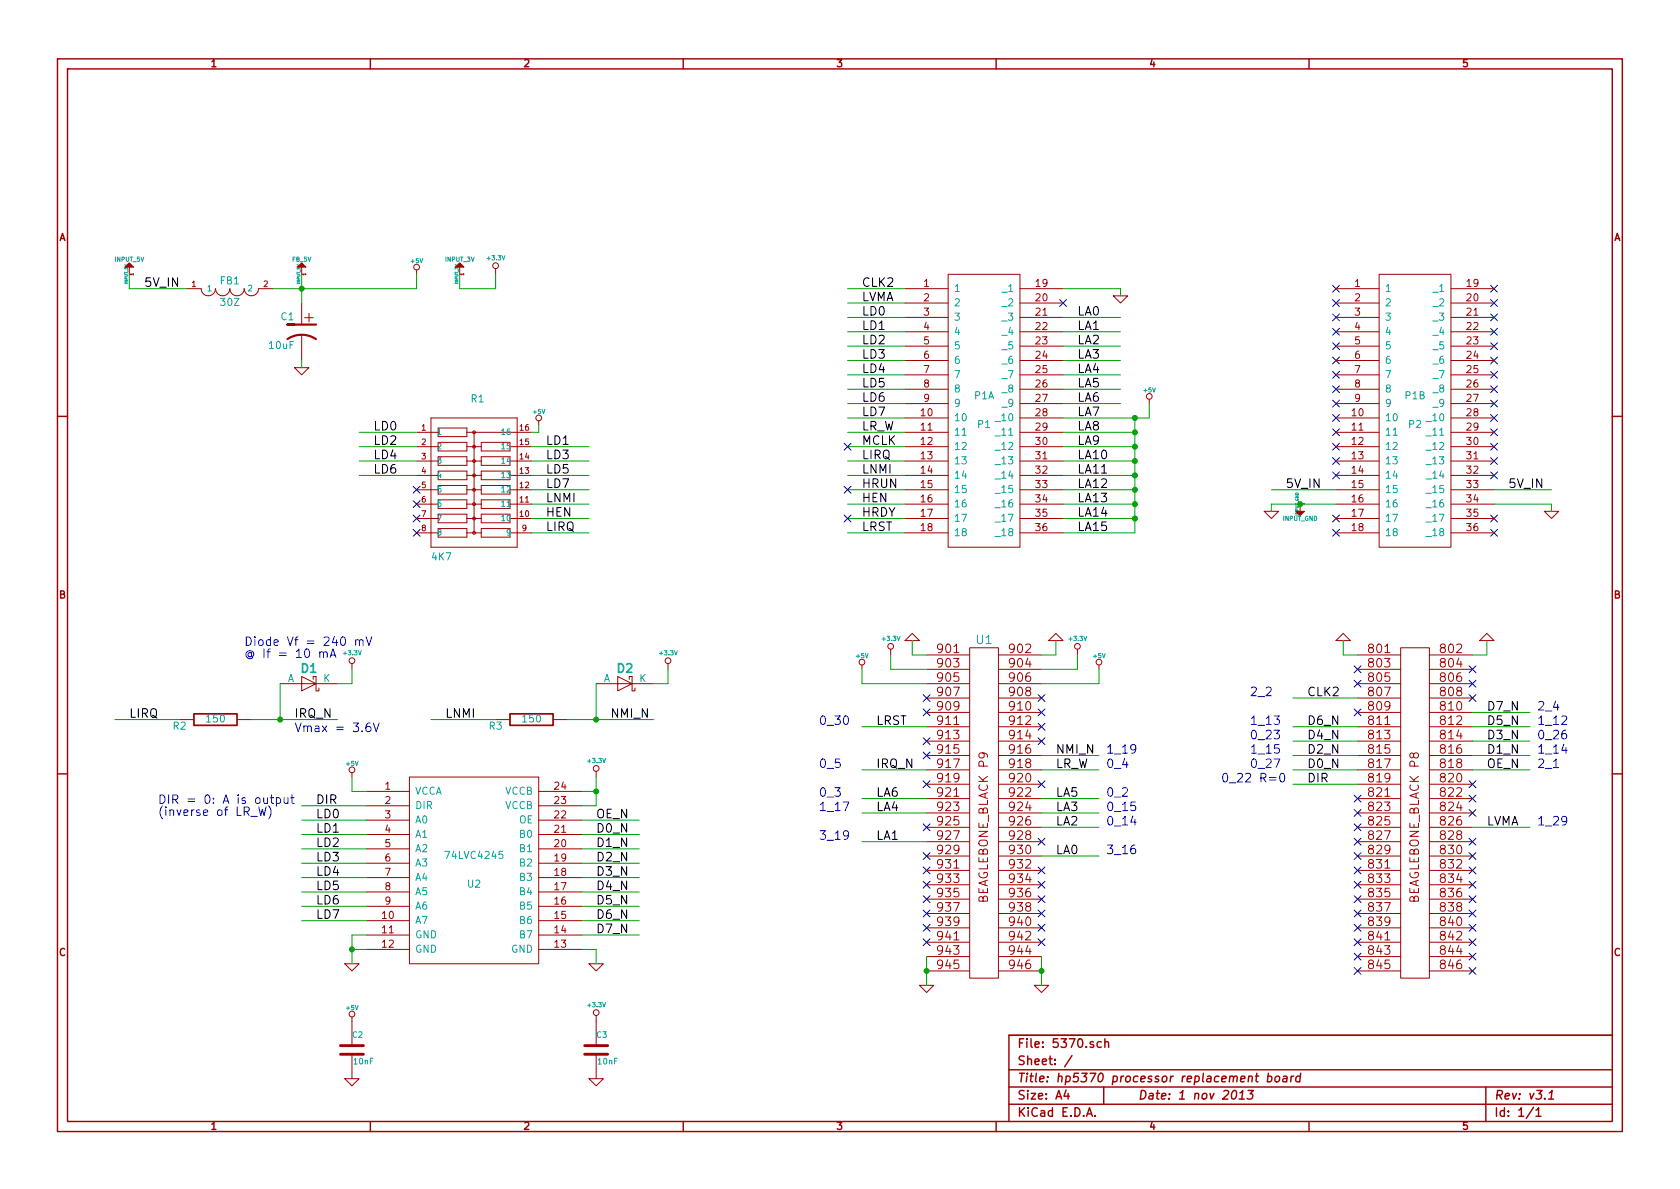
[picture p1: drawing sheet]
EESchema Schematic File Version 2  date Friday, November 01, 2013 02:17:13 PM
LIBS:5370
LIBS:5370-cache
EELAYER 27 0
EELAYER END
$Descr A4 11693 8268
encoding utf-8
Sheet 1 1
Title "hp5370 processor replacement board"
Date "1 nov 2013"
Rev "v3.1"
Comp ""
Comment1 ""
Comment2 ""
Comment3 ""
Comment4 ""
$EndDescr
NoConn ~ 10400 2700
NoConn ~ 10400 2600
Text Label 10500 3400 0    60   ~ 0
5V_IN
Text Label 8950 3400 0    60   ~ 0
5V_IN
Text Label 1250 2000 2    60   ~ 0
5V_IN
$Comp
L INPUT_5V #INPUT_5V2
U 1 1
P 2100 1900
F 0 "#INPUT_5V2" H 2100 2030 20  0001 C CNN
F 1 "FB_5V" H 2100 2000 30  0000 C CNN
F 2 "" H 2100 1900 60  0001 C CNN
F 3 "" H 2100 1900 60  0001 C CNN
	1    2100 1900
	1    0    0    -1  
$EndComp
$Comp
L +5V #PWR01
U 1 1
P 2900 1900
F 0 "#PWR01" H 2900 1990 20  0001 C CNN
F 1 "+5V" H 2900 1990 30  0000 C CNN
F 2 "" H 2900 1900 60  0001 C CNN
F 3 "" H 2900 1900 60  0001 C CNN
	1    2900 1900
	1    0    0    -1  
$EndComp
$Comp
L INPUT_5V #INPUT_5V1
U 1 1
P 900 1900
F 0 "#INPUT_5V1" H 900 2030 20  0001 C CNN
F 1 "INPUT_5V" H 900 2000 30  0000 C CNN
F 2 "" H 900 1900 60  0001 C CNN
F 3 "" H 900 1900 60  0001 C CNN
	1    900  1900
	1    0    0    -1  
$EndComp
$Comp
L GND #PWR02
U 1 1
P 2100 2550
F 0 "#PWR02" H 2100 2550 30  0001 C CNN
F 1 "GND" H 2100 2480 30  0001 C CNN
F 2 "" H 2100 2550 60  0001 C CNN
F 3 "" H 2100 2550 60  0001 C CNN
	1    2100 2550
	1    0    0    -1  
$EndComp
$Comp
L CP1 C1
U 1 1
P 2100 2300
F 0 "C1" H 2150 2400 50  0000 L CNN
F 1 "10uF" H 2150 2200 50  0000 L CNN
F 2 "5370-SM1206-POL" H 2100 2300 60  0001 C CNN
F 3 "" H 2100 2300 60  0001 C CNN
	1    2100 2300
	-1   0    0    -1  
$EndComp
$Comp
L FERRITE-BEADB FB1
U 1 1
P 1600 2000
F 0 "FB1" V 1550 2000 50  0000 C CNN
F 1 "30Z" V 1700 2000 50  0000 C CNN
F 2 "5370-SM0805" H 1600 2150 50  0001 C CNN
F 3 "" H 1600 2000 60  0001 C CNN
	1    1600 2000
	0    -1   1    0   
$EndComp
$Comp
L +5V #PWR03
U 1 1
P 3750 2950
F 0 "#PWR03" H 3750 3040 20  0001 C CNN
F 1 "+5V" H 3750 3040 30  0000 C CNN
F 2 "" H 3750 2950 60  0001 C CNN
F 3 "" H 3750 2950 60  0001 C CNN
	1    3750 2950
	1    0    0    -1  
$EndComp
$Comp
L INPUT_GND #INPUT_GND1
U 1 1
P 9050 3500
F 0 "#INPUT_GND1" H 9050 3630 20  0001 C CNN
F 1 "INPUT_GND" H 9050 3600 30  0000 C CNN
F 2 "" H 9050 3500 60  0001 C CNN
F 3 "" H 9050 3500 60  0001 C CNN
	1    9050 3500
	1    0    0    1   
$EndComp
Text Label 2600 3100 0    60   ~ 0
LD2
Text Label 2600 3200 0    60   ~ 0
LD4
Text Label 3800 3200 0    60   ~ 0
LD3
Text Label 2600 3300 0    60   ~ 0
LD6
Text Label 3800 3300 0    60   ~ 0
LD5
Text Label 3800 3400 0    60   ~ 0
LD7
Text Label 3800 3500 0    60   ~ 0
LNMI
Text Label 3800 3600 0    60   ~ 0
HEN
Text Label 3800 3700 0    60   ~ 0
LIRQ
$Comp
L 4816P-T02 R1
U 1 1
P 3300 3400
F 0 "R1" H 3275 4000 50  0000 L BNN
F 1 "4K7" H 3000 2900 50  0000 L BNN
F 2 "5370-BOURNS-4816P" H 3300 3550 50  0001 C CNN
F 3 "" H 3300 3400 60  0001 C CNN
	1    3300 3400
	1    0    0    -1  
$EndComp
$Comp
L GND #PWR04
U 1 1
P 10800 3550
F 0 "#PWR04" H 10800 3550 30  0001 C CNN
F 1 "GND" H 10800 3480 30  0001 C CNN
F 2 "" H 10800 3550 60  0001 C CNN
F 3 "" H 10800 3550 60  0001 C CNN
	1    10800 3550
	1    0    0    -1  
$EndComp
$Comp
L GND #PWR05
U 1 1
P 8850 3550
F 0 "#PWR05" H 8850 3550 30  0001 C CNN
F 1 "GND" H 8850 3480 30  0001 C CNN
F 2 "" H 8850 3550 60  0001 C CNN
F 3 "" H 8850 3550 60  0001 C CNN
	1    8850 3550
	1    0    0    -1  
$EndComp
$Comp
L GND #PWR06
U 1 1
P 7800 2050
F 0 "#PWR06" H 7800 2050 30  0001 C CNN
F 1 "GND" H 7800 1980 30  0001 C CNN
F 2 "" H 7800 2050 60  0001 C CNN
F 3 "" H 7800 2050 60  0001 C CNN
	1    7800 2050
	1    0    0    -1  
$EndComp
$Comp
L +5V #PWR07
U 1 1
P 8000 2800
F 0 "#PWR07" H 8000 2890 20  0001 C CNN
F 1 "+5V" H 8000 2890 30  0000 C CNN
F 2 "" H 8000 2800 60  0001 C CNN
F 3 "" H 8000 2800 60  0001 C CNN
	1    8000 2800
	1    0    0    -1  
$EndComp
NoConn ~ 10400 2500
NoConn ~ 10400 2400
NoConn ~ 10400 2300
NoConn ~ 10400 2200
NoConn ~ 10400 2100
NoConn ~ 10400 2000
NoConn ~ 10400 2800
NoConn ~ 9300 3700
NoConn ~ 9300 3600
NoConn ~ 10400 3700
NoConn ~ 10400 3600
NoConn ~ 10400 3300
NoConn ~ 10400 3200
NoConn ~ 10400 3100
NoConn ~ 10400 3000
NoConn ~ 10400 2900
NoConn ~ 9300 3300
NoConn ~ 9300 3200
NoConn ~ 9300 3100
NoConn ~ 9300 3000
NoConn ~ 9300 2900
NoConn ~ 9300 2800
NoConn ~ 9300 2700
NoConn ~ 9300 2600
NoConn ~ 9300 2500
NoConn ~ 9300 2400
NoConn ~ 9300 2300
NoConn ~ 9300 2200
NoConn ~ 9300 2100
NoConn ~ 9300 2000
Text Label 6000 2000 0    60   ~ 0
CLK2
Text Label 6000 2100 0    60   ~ 0
LVMA
Text Label 6000 3700 0    60   ~ 0
LRST
Text Label 6000 3600 0    60   ~ 0
HRDY
Text Label 6000 3500 0    60   ~ 0
HEN
Text Label 6000 3400 0    60   ~ 0
HRUN
Text Label 6000 3300 0    60   ~ 0
LNMI
Text Label 6000 3200 0    60   ~ 0
LIRQ
Text Label 6000 3100 0    60   ~ 0
MCLK
Text Label 6000 3000 0    60   ~ 0
LR_W
Text Label 6000 2900 0    60   ~ 0
LD7
Text Label 6000 2800 0    60   ~ 0
LD6
Text Label 6000 2700 0    60   ~ 0
LD5
Text Label 6000 2600 0    60   ~ 0
LD4
Text Label 6000 2500 0    60   ~ 0
LD3
Text Label 6000 2400 0    60   ~ 0
LD2
Text Label 6000 2300 0    60   ~ 0
LD1
Text Label 6000 2200 0    60   ~ 0
LD0
NoConn ~ 7400 2100
Text Label 7500 3700 0    60   ~ 0
LA15
Text Label 7500 3600 0    60   ~ 0
LA14
Text Label 7500 3500 0    60   ~ 0
LA13
Text Label 7500 3400 0    60   ~ 0
LA12
Text Label 7500 3300 0    60   ~ 0
LA11
Text Label 7500 3200 0    60   ~ 0
LA10
Text Label 7500 3100 0    60   ~ 0
LA9
Text Label 7500 3000 0    60   ~ 0
LA8
Text Label 7500 2900 0    60   ~ 0
LA7
Text Label 7500 2800 0    60   ~ 0
LA6
Text Label 7500 2700 0    60   ~ 0
LA5
Text Label 7500 2600 0    60   ~ 0
LA4
Text Label 7500 2500 0    60   ~ 0
LA3
Text Label 7500 2400 0    60   ~ 0
LA2
Text Label 7500 2300 0    60   ~ 0
LA1
Text Label 7500 2200 0    60   ~ 0
LA0
$Comp
L 18X2 P2
U 1 1
P 9850 2850
F 0 "P2" H 9850 2750 50  0000 C CNN
F 1 "P1B" H 9850 2950 50  0000 C CNN
F 2 "5370-CARD-EDGE-18" H 9850 2850 60  0001 C CNN
F 3 "" H 9850 2850 60  0001 C CNN
	1    9850 2850
	1    0    0    -1  
$EndComp
$Comp
L 18X2 P1
U 1 1
P 6850 2850
F 0 "P1" H 6850 2750 50  0000 C CNN
F 1 "P1A" H 6850 2950 50  0000 C CNN
F 2 "5370-CARD-EDGE-18" H 6850 2850 60  0001 C CNN
F 3 "" H 6850 2850 60  0001 C CNN
	1    6850 2850
	1    0    0    -1  
$EndComp
$Comp
L BEAGLEBONE_BLACK U1
U 1 1
P 6850 5750
F 0 "U1" H 6850 7050 60  0000 C CNN
F 1 "BEAGLEBONE_BLACK" H 9850 7050 50  0001 C CNN
F 2 "5370-BEAGLEBONE_BLACK" H 6850 5750 60  0001 C CNN
F 3 "" H 6850 5750 60  0001 C CNN
	1    6850 5750
	1    0    0    -1  
$EndComp
$Comp
L 74LVC4245 U2
U 1 1
P 3300 6050
F 0 "U2" H 3300 5950 50  0000 C CNN
F 1 "74LVC4245" H 3300 6150 50  0000 C CNN
F 2 "5370-SO24" H 3300 6050 60  0001 C CNN
F 3 "" H 3300 6050 60  0000 C CNN
	1    3300 6050
	1    0    0    -1  
$EndComp
Text Label 4150 6400 0    60   ~ 0
D6_N
Text Label 2200 6300 0    60   ~ 0
LD6
Text Label 7350 5250 0    60   ~ 0
NMI_N
Text Label 4150 6500 0    60   ~ 0
D7_N
Text Label 2200 6400 0    60   ~ 0
LD7
Text Label 4150 6200 0    60   ~ 0
D4_N
Text Label 2200 6100 0    60   ~ 0
LD4
Text Label 6100 5650 0    60   ~ 0
LA4
Text Label 4150 6300 0    60   ~ 0
D5_N
Text Label 2200 6200 0    60   ~ 0
LD5
Text Label 2200 5600 0    60   ~ 0
DIR
Text Label 2200 5700 0    60   ~ 0
LD0
Text Label 2200 5800 0    60   ~ 0
LD1
Text Label 2200 5900 0    60   ~ 0
LD2
Text Label 2200 6000 0    60   ~ 0
LD3
Text Label 4150 5700 0    60   ~ 0
OE_N
Text Label 4150 5800 0    60   ~ 0
D0_N
Text Label 4150 5900 0    60   ~ 0
D1_N
Text Label 4150 6000 0    60   ~ 0
D2_N
Text Label 4150 6100 0    60   ~ 0
D3_N
Text Label 10350 5050 0    60   ~ 0
D5_N
Text Label 9100 5050 0    60   ~ 0
D6_N
Text Label 10350 5750 0    60   ~ 0
LVMA
Text Label 9100 5250 0    60   ~ 0
D2_N
Text Label 9100 4850 0    60   ~ 0
CLK2
Text Label 10350 5250 0    60   ~ 0
D1_N
$Comp
L R R2
U 1 1
P 1500 5000
F 0 "R2" V 1550 4750 50  0000 C CNN
F 1 "150" V 1500 5000 50  0000 C CNN
F 2 "5370-SM0805" H 1500 5000 60  0001 C CNN
F 3 "" H 1500 5000 60  0001 C CNN
	1    1500 5000
	0    1    1    0   
$EndComp
$Comp
L DIODE_SCHOTTKY D1
U 1 1
P 2150 4750
F 0 "D1" H 2150 4850 60  0000 C CNB
F 1 "DIODE_SCHOTTKY" H 2150 4650 60  0001 C CNN
F 2 "5370-SOD-323" H 2150 4575 30  0001 C CNN
F 3 "" H 2150 4750 60  0000 C CNN
	1    2150 4750
	1    0    0    -1  
$EndComp
Text Label 2050 5000 0    60   ~ 0
IRQ_N
Text Label 900  5000 0    60   ~ 0
LIRQ
$Comp
L R R3
U 1 1
P 3700 5000
F 0 "R3" V 3750 4750 50  0000 C CNN
F 1 "150" V 3700 5000 50  0000 C CNN
F 2 "5370-SM0805" H 3700 5000 60  0001 C CNN
F 3 "" H 3700 5000 60  0001 C CNN
	1    3700 5000
	0    1    1    0   
$EndComp
$Comp
L DIODE_SCHOTTKY D2
U 1 1
P 4350 4750
F 0 "D2" H 4350 4850 60  0000 C CNB
F 1 "DIODE_SCHOTTKY" H 4350 4650 60  0001 C CNN
F 2 "5370-SOD-323" H 4350 4575 30  0001 C CNN
F 3 "" H 4350 4750 60  0000 C CNN
	1    4350 4750
	1    0    0    -1  
$EndComp
Text Label 4250 5000 0    60   ~ 0
NMI_N
Text Label 3100 5000 0    60   ~ 0
LNMI
$Comp
L +3.3V #PWR08
U 1 1
P 4650 4650
F 0 "#PWR08" H 4650 4610 30  0001 C CNN
F 1 "+3.3V" H 4650 4760 30  0000 C CNN
F 2 "" H 4650 4650 60  0001 C CNN
F 3 "" H 4650 4650 60  0001 C CNN
	1    4650 4650
	1    0    0    -1  
$EndComp
$Comp
L +3.3V #PWR09
U 1 1
P 2450 4650
F 0 "#PWR09" H 2450 4610 30  0001 C CNN
F 1 "+3.3V" H 2450 4760 30  0000 C CNN
F 2 "" H 2450 4650 60  0001 C CNN
F 3 "" H 2450 4650 60  0001 C CNN
	1    2450 4650
	1    0    0    -1  
$EndComp
$Comp
L +3.3V #PWR010
U 1 1
P 4150 5400
F 0 "#PWR010" H 4150 5360 30  0001 C CNN
F 1 "+3.3V" H 4150 5510 30  0000 C CNN
F 2 "" H 4150 5400 60  0001 C CNN
F 3 "" H 4150 5400 60  0001 C CNN
	1    4150 5400
	1    0    0    -1  
$EndComp
$Comp
L +5V #PWR011
U 1 1
P 2450 5400
F 0 "#PWR011" H 2450 5490 20  0001 C CNN
F 1 "+5V" H 2450 5490 30  0000 C CNN
F 2 "" H 2450 5400 60  0001 C CNN
F 3 "" H 2450 5400 60  0001 C CNN
	1    2450 5400
	1    0    0    -1  
$EndComp
$Comp
L GND #PWR012
U 1 1
P 2450 6700
F 0 "#PWR012" H 2450 6700 30  0001 C CNN
F 1 "GND" H 2450 6630 30  0001 C CNN
F 2 "" H 2450 6700 60  0001 C CNN
F 3 "" H 2450 6700 60  0001 C CNN
	1    2450 6700
	1    0    0    -1  
$EndComp
$Comp
L GND #PWR013
U 1 1
P 4150 6700
F 0 "#PWR013" H 4150 6700 30  0001 C CNN
F 1 "GND" H 4150 6630 30  0001 C CNN
F 2 "" H 4150 6700 60  0001 C CNN
F 3 "" H 4150 6700 60  0001 C CNN
	1    4150 6700
	1    0    0    -1  
$EndComp
Text Notes 10700 4950 0    60   ~ 0
2_4
Text Label 9100 5450 0    60   ~ 0
DIR
Text Label 10350 5350 0    60   ~ 0
OE_N
$Comp
L +5V #PWR014
U 1 1
P 6000 4650
F 0 "#PWR014" H 6000 4740 20  0001 C CNN
F 1 "+5V" H 6000 4740 30  0000 C CNN
F 2 "" H 6000 4650 60  0001 C CNN
F 3 "" H 6000 4650 60  0001 C CNN
	1    6000 4650
	1    0    0    -1  
$EndComp
$Comp
L +5V #PWR015
U 1 1
P 7650 4650
F 0 "#PWR015" H 7650 4740 20  0001 C CNN
F 1 "+5V" H 7650 4740 30  0000 C CNN
F 2 "" H 7650 4650 60  0001 C CNN
F 3 "" H 7650 4650 60  0001 C CNN
	1    7650 4650
	1    0    0    -1  
$EndComp
$Comp
L +3.3V #PWR016
U 1 1
P 7500 4550
F 0 "#PWR016" H 7500 4510 30  0001 C CNN
F 1 "+3.3V" H 7500 4660 30  0000 C CNN
F 2 "" H 7500 4550 60  0001 C CNN
F 3 "" H 7500 4550 60  0001 C CNN
	1    7500 4550
	1    0    0    -1  
$EndComp
$Comp
L +3.3V #PWR017
U 1 1
P 6200 4550
F 0 "#PWR017" H 6200 4510 30  0001 C CNN
F 1 "+3.3V" H 6200 4660 30  0000 C CNN
F 2 "" H 6200 4550 60  0001 C CNN
F 3 "" H 6200 4550 60  0001 C CNN
	1    6200 4550
	1    0    0    -1  
$EndComp
$Comp
L GND #PWR018
U 1 1
P 6350 4450
F 0 "#PWR018" H 6350 4450 30  0001 C CNN
F 1 "GND" H 6350 4380 30  0001 C CNN
F 2 "" H 6350 4450 60  0001 C CNN
F 3 "" H 6350 4450 60  0001 C CNN
	1    6350 4450
	1    0    0    1   
$EndComp
$Comp
L GND #PWR019
U 1 1
P 7350 4450
F 0 "#PWR019" H 7350 4450 30  0001 C CNN
F 1 "GND" H 7350 4380 30  0001 C CNN
F 2 "" H 7350 4450 60  0001 C CNN
F 3 "" H 7350 4450 60  0001 C CNN
	1    7350 4450
	1    0    0    1   
$EndComp
$Comp
L GND #PWR020
U 1 1
P 6450 6850
F 0 "#PWR020" H 6450 6850 30  0001 C CNN
F 1 "GND" H 6450 6780 30  0001 C CNN
F 2 "" H 6450 6850 60  0001 C CNN
F 3 "" H 6450 6850 60  0001 C CNN
	1    6450 6850
	1    0    0    -1  
$EndComp
$Comp
L GND #PWR021
U 1 1
P 7250 6850
F 0 "#PWR021" H 7250 6850 30  0001 C CNN
F 1 "GND" H 7250 6780 30  0001 C CNN
F 2 "" H 7250 6850 60  0001 C CNN
F 3 "" H 7250 6850 60  0001 C CNN
	1    7250 6850
	1    0    0    -1  
$EndComp
$Comp
L GND #PWR022
U 1 1
P 9350 4450
F 0 "#PWR022" H 9350 4450 30  0001 C CNN
F 1 "GND" H 9350 4380 30  0001 C CNN
F 2 "" H 9350 4450 60  0001 C CNN
F 3 "" H 9350 4450 60  0001 C CNN
	1    9350 4450
	1    0    0    1   
$EndComp
$Comp
L GND #PWR023
U 1 1
P 10350 4450
F 0 "#PWR023" H 10350 4450 30  0001 C CNN
F 1 "GND" H 10350 4380 30  0001 C CNN
F 2 "" H 10350 4450 60  0001 C CNN
F 3 "" H 10350 4450 60  0001 C CNN
	1    10350 4450
	1    0    0    1   
$EndComp
Wire Wire Line
	2900 2000 2900 1900
Wire Wire Line
	9300 3400 8850 3400
Wire Wire Line
	2100 1900 2100 2100
Connection ~ 2100 2000
Wire Wire Line
	2100 2500 2100 2550
Connection ~ 9050 3500
Wire Wire Line
	8850 3500 9300 3500
Wire Wire Line
	8850 3500 8850 3550
Wire Wire Line
	3700 3700 4100 3700
Wire Wire Line
	3700 3600 4100 3600
Wire Wire Line
	3700 3500 4100 3500
Wire Wire Line
	3700 3400 4100 3400
Wire Wire Line
	3700 3300 4100 3300
Wire Wire Line
	3700 3200 4100 3200
Wire Wire Line
	3700 3100 4100 3100
Wire Wire Line
	10800 3550 10800 3500
Wire Wire Line
	10800 3500 10400 3500
Wire Wire Line
	6300 3700 5900 3700
Wire Wire Line
	6300 3600 5900 3600
Wire Wire Line
	6300 3500 5900 3500
Wire Wire Line
	6300 3400 5900 3400
Wire Wire Line
	6300 3300 5900 3300
Wire Wire Line
	6300 3200 5900 3200
Wire Wire Line
	5900 3100 6300 3100
Wire Wire Line
	6300 3000 5900 3000
Wire Wire Line
	6300 2900 5900 2900
Wire Wire Line
	6300 2800 5900 2800
Wire Wire Line
	6300 2700 5900 2700
Wire Wire Line
	6300 2600 5900 2600
Wire Wire Line
	6300 2500 5900 2500
Wire Wire Line
	6300 2400 5900 2400
Wire Wire Line
	6300 2300 5900 2300
Wire Wire Line
	6300 2200 5900 2200
Wire Wire Line
	6300 2100 5900 2100
Wire Wire Line
	6300 2000 5900 2000
Wire Wire Line
	7900 3700 7400 3700
Wire Wire Line
	7900 3600 7400 3600
Wire Wire Line
	7900 3500 7400 3500
Wire Wire Line
	7900 3400 7400 3400
Wire Wire Line
	7900 3300 7400 3300
Wire Wire Line
	7900 3200 7400 3200
Wire Wire Line
	7900 3100 7400 3100
Wire Wire Line
	7400 3000 7900 3000
Wire Wire Line
	7400 2900 8000 2900
Wire Wire Line
	7400 2800 7800 2800
Wire Wire Line
	7400 2700 7800 2700
Wire Wire Line
	7400 2600 7800 2600
Wire Wire Line
	7400 2500 7800 2500
Wire Wire Line
	7400 2400 7800 2400
Wire Wire Line
	7400 2300 7800 2300
Wire Wire Line
	7400 2200 7800 2200
Wire Wire Line
	7400 2000 7800 2000
Wire Wire Line
	7800 2000 7800 2050
Wire Wire Line
	2900 3100 2500 3100
Wire Wire Line
	2900 3200 2500 3200
Wire Wire Line
	2900 3300 2500 3300
Wire Wire Line
	1900 2000 2900 2000
Wire Wire Line
	1300 2000 900  2000
Wire Wire Line
	900  2000 900  1900
Wire Wire Line
	10400 3400 10800 3400
Wire Wire Line
	4050 6400 4450 6400
Wire Wire Line
	2550 6300 2100 6300
Wire Wire Line
	7250 5250 7650 5250
Wire Wire Line
	4050 6500 4450 6500
Wire Wire Line
	2550 6400 2100 6400
Wire Wire Line
	4050 6200 4450 6200
Wire Wire Line
	2550 6100 2100 6100
Wire Wire Line
	6450 5650 6000 5650
Wire Wire Line
	4050 6300 4450 6300
Wire Wire Line
	2550 6200 2100 6200
Wire Wire Line
	2550 6600 2450 6600
Wire Wire Line
	2450 6500 2450 6700
Wire Wire Line
	4050 5500 4150 5500
Wire Wire Line
	4150 5400 4150 5600
Wire Wire Line
	2450 5500 2450 5400
Wire Wire Line
	2550 5500 2450 5500
Wire Wire Line
	2550 5600 2100 5600
Wire Wire Line
	2550 5700 2100 5700
Wire Wire Line
	2550 5800 2100 5800
Wire Wire Line
	2550 5900 2100 5900
Wire Wire Line
	2550 6000 2100 6000
Wire Wire Line
	4050 5700 4450 5700
Wire Wire Line
	4050 5800 4450 5800
Wire Wire Line
	4050 5900 4450 5900
Wire Wire Line
	4050 6000 4450 6000
Wire Wire Line
	4050 6100 4450 6100
Wire Wire Line
	10250 5050 10650 5050
Wire Wire Line
	9450 5050 9000 5050
Wire Wire Line
	10250 5750 10650 5750
Wire Wire Line
	9450 5250 9000 5250
Wire Wire Line
	9450 4850 9000 4850
Wire Wire Line
	10250 5250 10650 5250
Wire Wire Line
	1750 5000 2350 5000
Wire Wire Line
	1950 5000 1950 5000
Wire Wire Line
	1950 5000 1950 4750
Connection ~ 1950 5000
Wire Wire Line
	1250 5000 800  5000
Wire Wire Line
	2350 4750 2450 4750
Wire Wire Line
	2450 4750 2450 4650
Wire Wire Line
	3950 5000 4550 5000
Wire Wire Line
	4150 5000 4150 5000
Wire Wire Line
	4150 5000 4150 4750
Connection ~ 4150 5000
Wire Wire Line
	3450 5000 3000 5000
Wire Wire Line
	4550 4750 4650 4750
Wire Wire Line
	4650 4750 4650 4650
Wire Wire Line
	2550 6500 2450 6500
Connection ~ 2450 6600
Wire Wire Line
	4050 6600 4150 6600
Wire Wire Line
	4150 6600 4150 6700
Wire Wire Line
	4150 5600 4050 5600
Connection ~ 4150 5500
Wire Wire Line
	9450 5450 9000 5450
Wire Wire Line
	10250 5350 10650 5350
Wire Wire Line
	6000 4750 6000 4650
Wire Wire Line
	7650 4750 7650 4650
Wire Wire Line
	7250 4550 7350 4550
Wire Wire Line
	7350 4550 7350 4450
Wire Wire Line
	7250 4650 7500 4650
Wire Wire Line
	7500 4650 7500 4550
Wire Wire Line
	7250 4750 7650 4750
Wire Wire Line
	6000 4750 6450 4750
Wire Wire Line
	6450 4550 6350 4550
Wire Wire Line
	6350 4550 6350 4450
Wire Wire Line
	6450 4650 6200 4650
Wire Wire Line
	6200 4650 6200 4550
Wire Wire Line
	7250 6650 7250 6850
Connection ~ 7250 6750
Wire Wire Line
	6450 6650 6450 6850
Connection ~ 6450 6750
Wire Wire Line
	9450 4550 9350 4550
Wire Wire Line
	9350 4550 9350 4450
Wire Wire Line
	10250 4550 10350 4550
Wire Wire Line
	10350 4550 10350 4450
NoConn ~ 6450 4850
NoConn ~ 6450 4950
NoConn ~ 6450 5750
NoConn ~ 6450 5950
NoConn ~ 6450 6050
NoConn ~ 6450 6150
NoConn ~ 6450 6250
NoConn ~ 6450 6350
NoConn ~ 6450 6450
NoConn ~ 6450 6550
NoConn ~ 7250 6550
NoConn ~ 7250 6450
NoConn ~ 7250 6350
NoConn ~ 7250 6250
NoConn ~ 7250 6150
NoConn ~ 7250 6050
NoConn ~ 7250 5850
NoConn ~ 7250 4950
NoConn ~ 7250 4850
NoConn ~ 9450 4650
NoConn ~ 9450 4750
NoConn ~ 10250 4650
NoConn ~ 10250 4750
NoConn ~ 10250 5450
NoConn ~ 10250 5550
NoConn ~ 10250 5650
NoConn ~ 9450 5550
NoConn ~ 9450 5650
NoConn ~ 9450 5750
NoConn ~ 9450 5850
NoConn ~ 9450 5950
NoConn ~ 9450 6050
NoConn ~ 9450 6150
NoConn ~ 9450 6250
NoConn ~ 9450 6350
NoConn ~ 9450 6450
NoConn ~ 9450 6550
NoConn ~ 9450 6650
NoConn ~ 9450 6750
NoConn ~ 10250 6750
NoConn ~ 10250 6650
NoConn ~ 10250 6550
NoConn ~ 10250 6450
NoConn ~ 10250 6350
NoConn ~ 10250 6250
NoConn ~ 10250 6150
NoConn ~ 10250 6050
NoConn ~ 10250 5950
NoConn ~ 10250 5850
Text Notes 1700 4500 0    60   ~ 0
Diode Vf = 240 mV\n@ If = 10 mA
Text Notes 2050 5100 0    60   ~ 0
Vmax = 3.6V
Text Notes 1100 5600 0    60   ~ 0
DIR = 0: A is output\n(inverse of LR_W)
Text Notes 10700 5050 0    60   ~ 0
1_12
Text Notes 8700 5050 0    60   ~ 0
1_13
Text Notes 10700 5250 0    60   ~ 0
1_14
Text Notes 8700 5250 0    60   ~ 0
1_15
Text Notes 5700 5650 0    60   ~ 0
1_17
Text Notes 7700 5250 0    60   ~ 0
1_19
Text Notes 10700 5750 0    60   ~ 0
1_29
Text Notes 10700 5350 0    60   ~ 0
2_1
Text Notes 8500 5450 0    60   ~ 0
0_22 R=0
Text Notes 8700 4850 0    60   ~ 0
2_2
Text Label 7350 5750 0    60   ~ 0
LA2
Wire Wire Line
	7250 5750 7650 5750
Text Notes 7700 5750 0    60   ~ 0
0_14
Text Label 6100 5050 0    60   ~ 0
LRST
Wire Wire Line
	6450 5050 6000 5050
Text Notes 5700 5050 0    60   ~ 0
0_30
Text Label 6100 5350 0    60   ~ 0
IRQ_N
Wire Wire Line
	6450 5350 6000 5350
Text Notes 5700 5350 0    60   ~ 0
0_5
Text Label 9100 5150 0    60   ~ 0
D4_N
Wire Wire Line
	9450 5150 9000 5150
Text Notes 8700 5150 0    60   ~ 0
0_23
Text Label 10350 5150 0    60   ~ 0
D3_N
Wire Wire Line
	10250 5150 10650 5150
Text Notes 10700 5150 0    60   ~ 0
0_26
Text Label 9100 5350 0    60   ~ 0
D0_N
Wire Wire Line
	9450 5350 9000 5350
Text Notes 8700 5350 0    60   ~ 0
0_27
Text Label 6100 5850 0    60   ~ 0
LA1
Wire Wire Line
	6450 5850 6000 5850
Text Notes 5700 5850 0    60   ~ 0
3_19
$Comp
L INPUT_3V #INPUT_3V1
U 1 1
P 3200 1900
F 0 "#INPUT_3V1" H 3200 2030 20  0001 C CNN
F 1 "INPUT_3V" H 3200 2000 30  0000 C CNN
F 2 "" H 3200 1900 60  0000 C CNN
F 3 "" H 3200 1900 60  0000 C CNN
	1    3200 1900
	1    0    0    -1  
$EndComp
$Comp
L +3.3V #PWR024
U 1 1
P 3450 1900
F 0 "#PWR024" H 3450 1860 30  0001 C CNN
F 1 "+3.3V" H 3450 2010 30  0000 C CNN
F 2 "" H 3450 1900 60  0001 C CNN
F 3 "" H 3450 1900 60  0001 C CNN
	1    3450 1900
	1    0    0    -1  
$EndComp
Wire Wire Line
	3200 1900 3200 2000
Wire Wire Line
	3200 2000 3450 2000
Wire Wire Line
	3450 2000 3450 1900
NoConn ~ 6450 5450
NoConn ~ 7250 5450
$Comp
L C C2
U 1 1
P 2450 7300
F 0 "C2" H 2450 7400 40  0000 L CNN
F 1 "10nF" H 2456 7215 40  0000 L CNN
F 2 "5370-SM0805" H 2488 7150 30  0001 C CNN
F 3 "~" H 2450 7300 60  0000 C CNN
	1    2450 7300
	1    0    0    -1  
$EndComp
$Comp
L +5V #PWR025
U 1 1
P 2450 7100
F 0 "#PWR025" H 2450 7190 20  0001 C CNN
F 1 "+5V" H 2450 7190 30  0000 C CNN
F 2 "" H 2450 7100 60  0001 C CNN
F 3 "" H 2450 7100 60  0001 C CNN
	1    2450 7100
	1    0    0    -1  
$EndComp
$Comp
L GND #PWR026
U 1 1
P 2450 7500
F 0 "#PWR026" H 2450 7500 30  0001 C CNN
F 1 "GND" H 2450 7430 30  0001 C CNN
F 2 "" H 2450 7500 60  0001 C CNN
F 3 "" H 2450 7500 60  0001 C CNN
	1    2450 7500
	1    0    0    -1  
$EndComp
$Comp
L C C3
U 1 1
P 4150 7300
F 0 "C3" H 4150 7400 40  0000 L CNN
F 1 "10nF" H 4156 7215 40  0000 L CNN
F 2 "5370-SM0805" H 4188 7150 30  0001 C CNN
F 3 "~" H 4150 7300 60  0000 C CNN
	1    4150 7300
	1    0    0    -1  
$EndComp
$Comp
L GND #PWR027
U 1 1
P 4150 7500
F 0 "#PWR027" H 4150 7500 30  0001 C CNN
F 1 "GND" H 4150 7430 30  0001 C CNN
F 2 "" H 4150 7500 60  0001 C CNN
F 3 "" H 4150 7500 60  0001 C CNN
	1    4150 7500
	1    0    0    -1  
$EndComp
$Comp
L +3.3V #PWR028
U 1 1
P 4150 7100
F 0 "#PWR028" H 4150 7060 30  0001 C CNN
F 1 "+3.3V" H 4150 7210 30  0000 C CNN
F 2 "" H 4150 7100 60  0001 C CNN
F 3 "" H 4150 7100 60  0001 C CNN
	1    4150 7100
	1    0    0    -1  
$EndComp
Wire Wire Line
	8000 2900 8000 2800
Wire Wire Line
	7900 2900 7900 3700
Connection ~ 7900 2900
Connection ~ 7900 3000
Connection ~ 7900 3100
Connection ~ 7900 3200
Connection ~ 7900 3300
Connection ~ 7900 3400
Connection ~ 7900 3500
Connection ~ 7900 3600
Wire Wire Line
	3700 3000 3750 3000
Wire Wire Line
	3750 3000 3750 2950
Text Label 2600 3000 0    60   ~ 0
LD0
Wire Wire Line
	2900 3000 2500 3000
Text Label 3800 3100 0    60   ~ 0
LD1
Text Label 10350 4950 0    60   ~ 0
D7_N
Wire Wire Line
	10250 4950 10650 4950
NoConn ~ 10250 4850
NoConn ~ 9450 4950
Text Label 6100 5550 0    60   ~ 0
LA6
Wire Wire Line
	6450 5550 6000 5550
Text Notes 5700 5550 0    60   ~ 0
0_3
Text Label 7350 5950 0    60   ~ 0
LA0
Wire Wire Line
	7250 5950 7650 5950
Text Notes 7700 5950 0    60   ~ 0
3_16
Text Label 7350 5650 0    60   ~ 0
LA3
Text Notes 7700 5650 0    60   ~ 0
0_15
Wire Wire Line
	7250 5650 7650 5650
Text Label 7350 5550 0    60   ~ 0
LA5
Wire Wire Line
	7250 5550 7650 5550
Text Notes 7700 5550 0    60   ~ 0
0_2
Text Label 7350 5350 0    60   ~ 0
LR_W
Wire Wire Line
	7250 5350 7650 5350
Text Notes 7700 5350 0    60   ~ 0
0_4
NoConn ~ 7250 5050
NoConn ~ 7250 5150
NoConn ~ 6450 5150
NoConn ~ 6450 5250
NoConn ~ 5900 3600
NoConn ~ 5900 3400
NoConn ~ 2900 3400
NoConn ~ 2900 3500
NoConn ~ 2900 3600
NoConn ~ 2900 3700
NoConn ~ 5900 3100
$EndSCHEMATC
